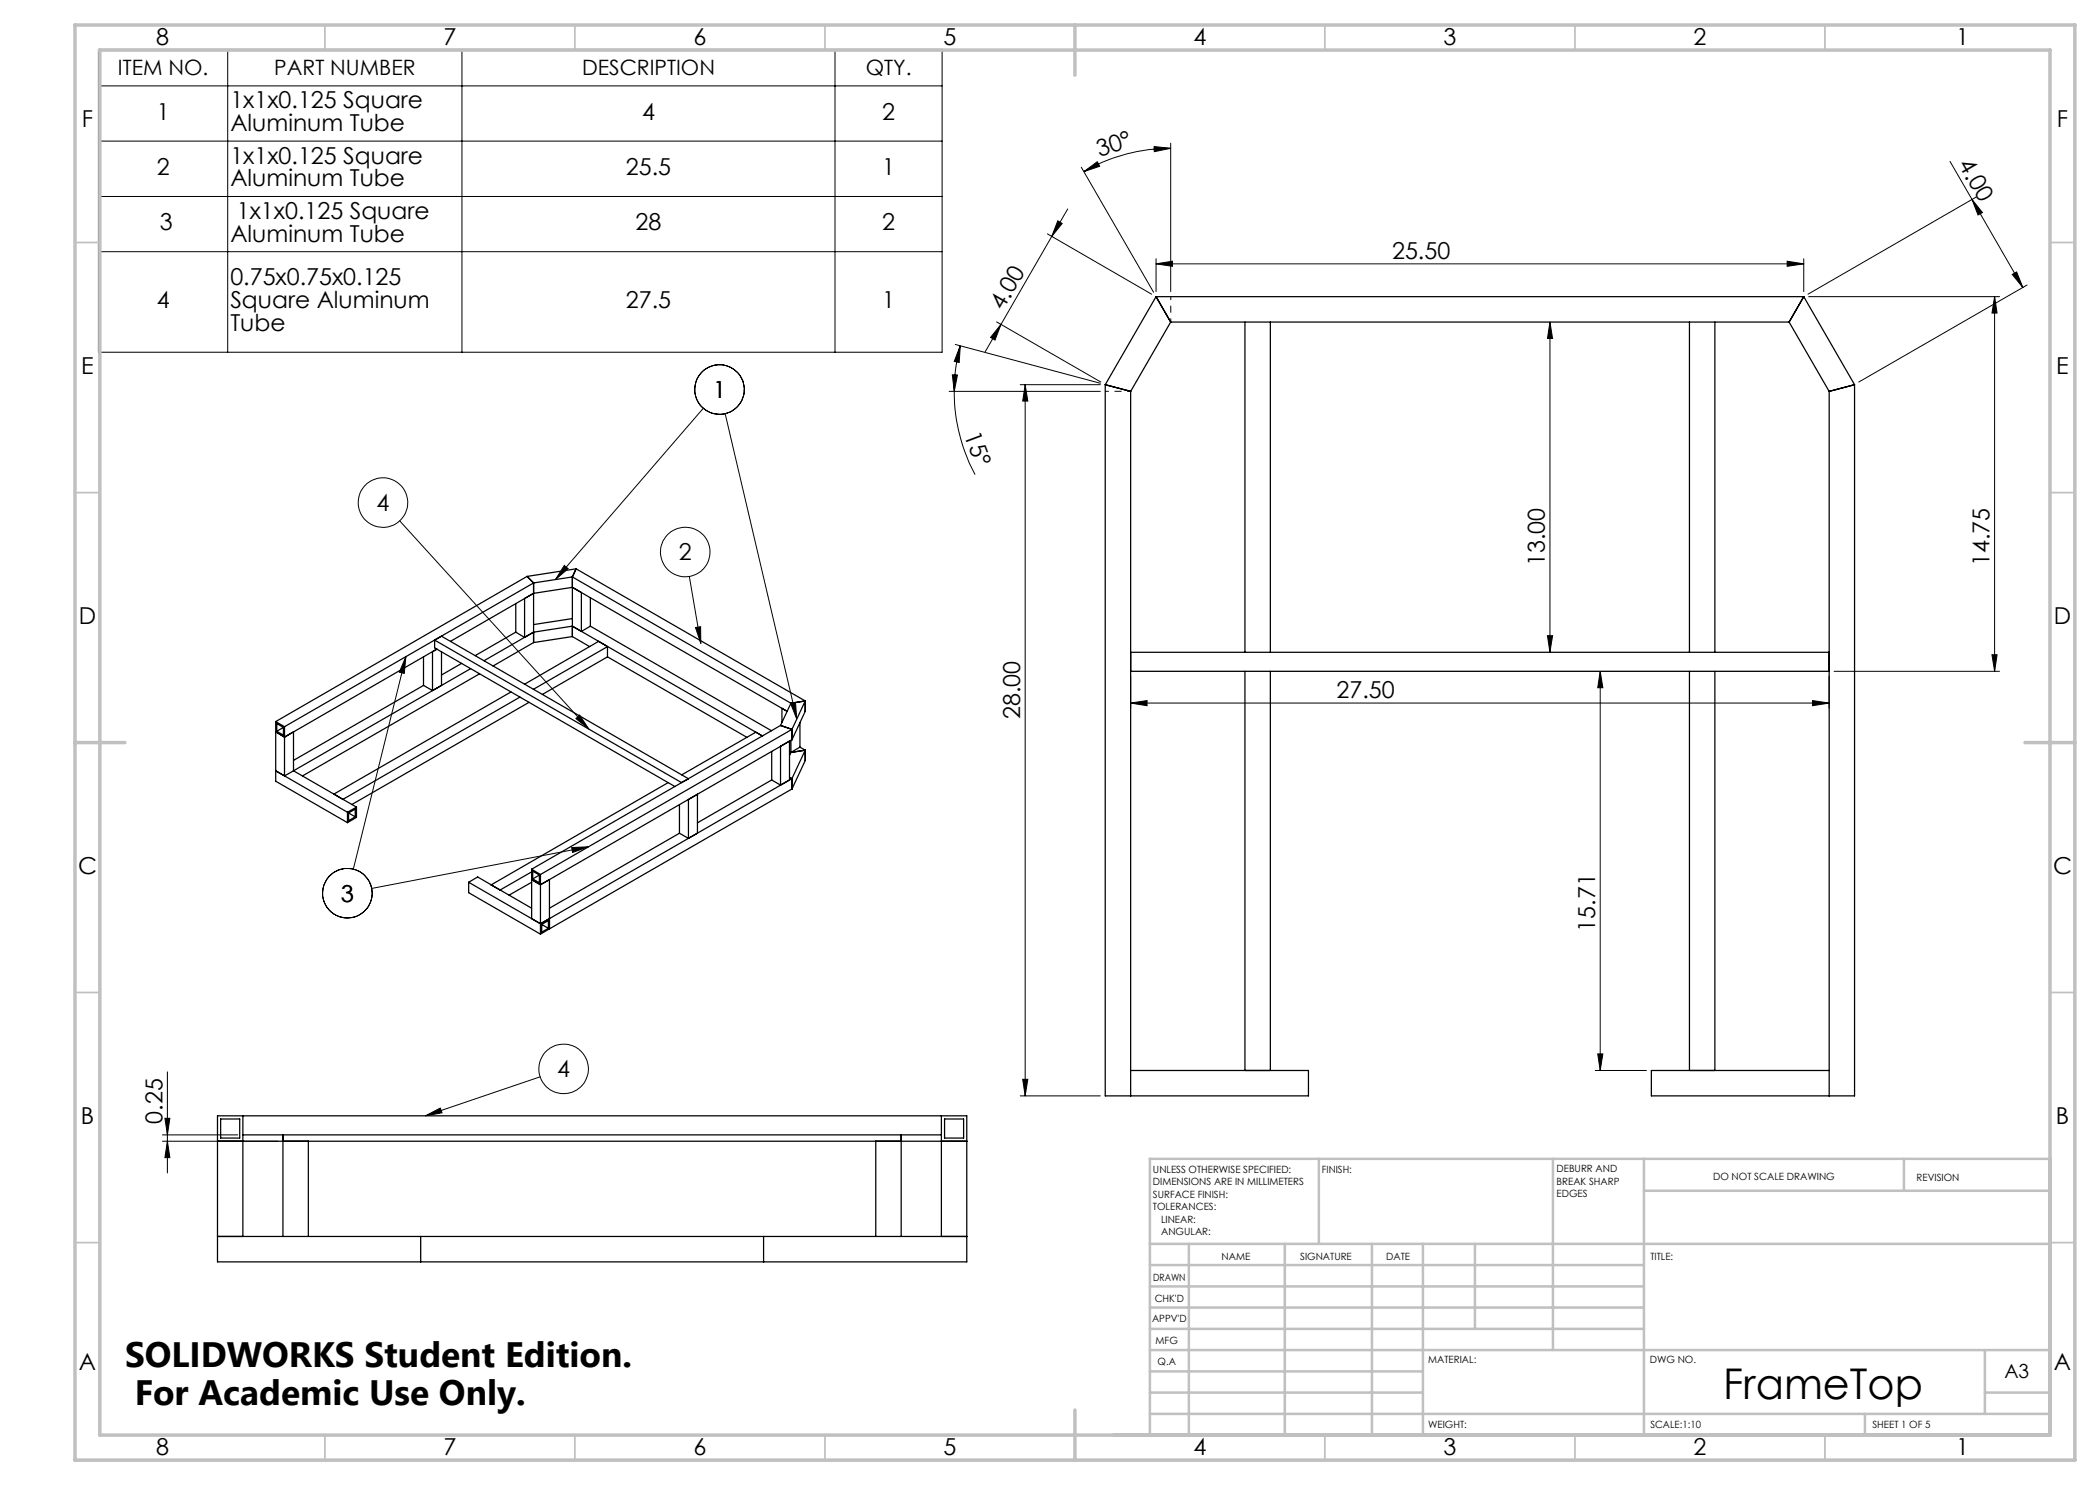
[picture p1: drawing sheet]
<svg xmlns="http://www.w3.org/2000/svg" width="420mm" height="297mm" viewBox="0 0 420 297" stroke-linecap="round" stroke-linejoin="round" font-family="sans-serif">
<g fill="none" stroke="#000" stroke-width=".2">
<path d="M19.7 9.9h168.7v60.5h-168.7zM19.7 17.2h168.7M45.5 9.9v60.5M92.4 9.9v60.5M167 9.9v60.5M19.7 28.2h168.7M19.7 39.3h168.7M216.3 33.4l14.4 25.1M216.8 34.3l2.7-2 .4 1zM230.8 29.3l3.3 .4-3.2 .6zM234.1 29.7a34.2 34.2 0 0 0-17.3 4.6M234.1 28.6v29.7"/>
<path d="M390 32.3l14.6 25.2M394.4 39.9l2.1 2.6-.9 .5zM395.3 39.4l-33.7 19.4M19.7 50.3h168.7M209.5 46.8l20.8 12M210.4 47.3l-13.4 23.1M211.6 44.2l.8 .5-2 2.6zM213.5 41.8l-3.1 5.5M231.2 52.8l3.3-.6v1.1zM231.2 51.7v6.6M231.2 52.8h129.6M357.4 52.2l3.4 .6-3.4 .5z"/>
<path d="M360.8 51.7v6.6M361.7 59.3h38.2M398.9 59.3l.5 3.3h-1zM398.9 59.3v75M402.4 54.9l.9-.5 1.3 3.1zM405.4 57l-33.6 19.4M189.8 78.3h30.3M190.5 75h1l-.6 3.3zM190.9 78.3a35.5 35.5 0 0 0 4.1 16.6M191.1 68.9l29 7.8M192.1 69.1l-.3 3.4-.9-.2zM192.1 69.1a33.6 33.6 0 0 0-1.2 9.2"/>
<path d="M199.3 64.4l20.9 12M200.2 64.9l-1.2 3.1-.9-.5zM204 76.9h16.1M205 76.9v142.3M205 76.9l.6 3.3h-1.1zM310 64.4l.5 3.3h-1zM310 64.4v66.1M140.7 81.7l-29.6 34.2M145 82.7l14.3 61.1M79.9 104.2l37.9 41.6M112.9 113.1l.7 .6-2.5 2.2zM137.9 115.3l2.3 13.4"/>
<path d="M81.2 131.3l-10.5 42.5M81.2 131.3l-.3 3.4-1-.3zM139.1 125.5l1-.2 .1 3.4zM226.1 135.3v6.3M309.5 127.1h1l-.5 3.4zM320 134.3v79.8M320 134.3l.6 3.2h-1.1zM365.8 135.3v6.3M366.8 134.3h33.1M398.4 130.9h1l-.5 3.4zM115.2 143.7l.7-.7 1.9 2.8zM158.1 140.7l1-.2 .2 3.3z"/>
<path d="M226.1 140.6l3.3-.5v1zM226.1 140.6h139.7M362.5 140.1l3.3 .5-3.3 .5zM114.3 169.5l3.4-.1-3.2 1.1zM117.7 169.4l-43.4 8.3M33.5 214.4v20.2M108 215.4l-22.9 7.8M204 219.2h16.1M204.5 215.9h1.1l-.6 3.3zM319.1 214.1h10.2M319.5 210.8h1.1l-.6 3.3zM32.5 228.2h23.1"/>
<path d="M32.5 227h15.1M33 223.7h1l-.5 3.3zM33.5 228.2l.5 3.3h-1zM85.1 223.2l3-1.6 .3 1z"/>
<circle cx="143.9" cy="77.9" r="5"/>
<circle cx="76.6" cy="100.5" r="5"/>
<circle cx="137.1" cy="110.4" r="4.9"/>
<circle cx="69.5" cy="178.6" r="5"/>
<circle cx="112.7" cy="213.8" r="5"/>
</g>
<path d="M226.1 78.3h-5M234.2 64.4v-5.1" fill="none" stroke="#000" stroke-width=".2" stroke-dasharray="15.2 1.3 1.3 1.3" stroke-dashoffset="14.6"/>
<g fill="none" stroke="#c0c0c0" stroke-width=".35">
<path d="M65 5v5M115 5v5M165 5v5M265 5v5M315 5v5M365 5v5M15 48.5h5M410 48.5h5M15 98.5h5M410 98.5h5M15 198.5h5M410 198.5h5"/>
<path d="M15 248.5h5M410 248.5h5M65 287v5M115 287v5M165 287v5M265 287v5M315 287v5M365 287v5"/>
</g>
<g fill="none" stroke="#c0c0c0" stroke-width=".5">
<path d="M263.8 231.8v17M310.6 231.8v38.2M328.8 231.8v55.2M328.8 238.2h81.2M380.8 231.8v6.4M410 231.8h-180v55.2M230 248.8h180M230 257.3h98.8M230 253h98.8M237.8 248.8v38.2M257 248.8v38.2M274.4 248.8v38.2"/>
<path d="M284.6 248.8v38.2M295 248.8v17M230 265.8h98.8M230 261.5h98.8M230 278.5h54.6M230 274.3h54.6M230 270h180M397 278.5h13M397 270v12.8M230 282.8h180M373 282.8v4.2"/>
</g>
<path d="M15 5h400v287h-400zM20 10h390v277h-390zM215 5v10M15 148.5h10M405 148.5h10M215 282v10" fill="none" stroke="#c0c0c0" stroke-width=".7"/>
<g fill="#000">
<path d="M230.8 29.3l3.3 .4-3.2 .6zM216.8 34.3l2.7-2 .4 1z"/>
<path d="M394.4 39.9l2.1 2.6-.9 .5zM402.4 54.9l.9-.5 1.3 3.1z"/>
<path d="M211.6 44.2l.8 .5-2 2.6zM200.2 64.9l-1.2 3.1-.9-.5z"/>
<path d="M357.4 52.2l3.4 .6-3.4 .5zM231.2 52.8l3.3-.6v1.1z"/>
<path d="M192.1 69.1l-.3 3.4-.9-.2zM190.5 75h1l-.6 3.3z"/>
<path d="M205 76.9l.6 3.3h-1.1zM204.5 215.9h1.1l-.6 3.3zM398.9 59.3l.5 3.3h-1zM398.4 130.9h1l-.5 3.4zM320 134.3l.6 3.2h-1.1zM319.5 210.8h1.1l-.6 3.3z"/>
<path d="M81.2 131.3l-.3 3.4-1-.3zM112.9 113.1l.7 .6-2.5 2.2zM158.1 140.7l1-.2 .2 3.3zM139.1 125.5l1-.2 .1 3.4zM114.3 169.5l3.4-.1-3.2 1.1zM115.2 143.7l.7-.7 1.9 2.8zM85.1 223.2l3-1.6 .3 1z"/>
<path d="M309.5 127.1h1l-.5 3.4zM310 64.4l.5 3.3h-1z"/>
<path d="M226.1 140.6l3.3-.5v1zM362.5 140.1l3.3 .5-3.3 .5z"/>
<path d="M33.5 228.2l.5 3.3h-1zM33 223.7h1l-.5 3.3z"/>
</g>
<g fill="none" stroke="#000" stroke-width=".25">
<path d="M231.2 59.3l2.9 5.1M231.2 59.3h129.6M231.2 59.3l-10.1 17.6M360.8 59.3l-3 5.1M360.8 59.3l10.1 17.6M221.1 76.9v142.3h40.6v-5.1h-35.6M221.1 76.9l5 1.4M226.1 78.3v140.9M234.1 64.4h123.7M234.1 64.4l-8 13.9M249 64.4v66.1M254.1 64.4v66.1"/>
<path d="M337.9 64.4v66.1M343 64.4v66.1M357.8 64.4l8 13.9M365.8 78.3v140.9M370.9 76.9v142.3h-40.6v-5.1h35.5M370.9 76.9l-5.1 1.4M105.4 115.3l-50.3 29M105.4 115.3l1.3 1.3M106.7 116.6v11.9M106.7 118.7l-1.8 1v7.8M106.7 116.6l-49.8 28.7M106.7 118.7l-16.6 9.6"/>
<path d="M114.5 117.5l42.9 24.8-1-.6v2.8M114.5 117.5l1.8 1v7.8M114.5 115.4v11.9M114.5 115.4l43.7 25.2M114.5 115.4l-7.8 1.2M114.5 117.5l-7.8 1.2M115.2 113.8l-.7 1.6M115.2 113.8l45.8 26.4M115.2 113.8l-9.8 1.5M118.1 119.6v5.6M84.7 137.1l1.8 1M84.7 131.4v5.7"/>
<path d="M84.7 137.1l-26 15M86.5 138.1v-7.8l.9-.5-30.5 17.6M86.9 128l1.4-.8 49.4 28.5-1.4 .8zM86.9 128v1.6l48.1 27.7M88.3 130.3v6.8l-1.8 1M92.3 132.7l-4 2.3M94.1 133.7l-35.4 20.5M95.9 134.8l-35.4 20.4M102.2 138.4l-35.4 20.4 1.8 1.1 35.4-20.5M103.2 126.4l1.7 1.1M103.2 120.8v5.6M103.2 126.4l-8.2 4.7"/>
<path d="M106.7 126.4l-1.8 1.1M106.7 126.4l-9.9 5.7M106.7 128.5l-8.1 4.7M114.5 125.2l1.8 1.1M114.5 125.2l38 22M114.5 127.3l3.4 2M114.5 123.7l-7.8 1.2M114.5 125.2l-7.8 1.2M114.5 127.3l-7.8 1.2M118.1 125.2l-1.8 1.1M118.1 125.2l36.2 21M121.5 129.3l-1.8-1-14.8 8.5"/>
<path d="M121.5 129.3l-14.8 8.6M121.5 129.3v2.1M121.5 131.4l-13 7.5M121.5 131.4l27.9 16.1M226.1 134.3h139.7M226.1 130.5h139.7M249 134.3v79.8M254.1 134.3v79.8M337.9 134.3v79.8M343 134.3v79.8M55.1 146.4l1.8 1M55.1 154.2l14.4 8.3"/>
<path d="M55.1 144.3v11.9l14.4 8.3M55.1 144.3l1.8 1M56.7 145.5l-1.3-.8v1.6M56.7 145.5v1.5l-1.3-.7M56.7 145.5l-1.3 .8M56.9 147.4l1.8-1v7.8M56.9 145.3v9.9l1.8-1M58.7 154.2l12.6 7.2M105.8 140.5l-35.4 20.4M133.6 156.5l-35.4 20.5 1.8 1 6.3-3.6M137.7 159.9l1.8-1v7.7l-1.8 1.1zM151.2 146.4l-14.9 8.6"/>
<path d="M154.3 150.3v5.7M154.3 156l1.8 1M154.3 156l-14.8 8.6M156.1 149.3l1.8-1.1v7.8l-1.8 1zM156.1 145.1l-49.8 28.7M156.1 145.1l2.3 .8M157.9 150.3l.3 .2M157.9 155.5l.5 .2M158.2 148.1v2.4M158.2 150.5l-.3 .6M158.2 140.6l-2.1 4.5M158.4 155.7l-50.3 29"/>
<path d="M158.4 145.9v2.1M158.4 155.7v2.1M158.4 157.8l-48.5 28M158.4 145.9l-50.3 29M158.4 148l-50.3 28.9M160 144.5v4.9M160 149.4l-1.8 1.1M160 149.4l1 .6M161 140.2l-2.8 .4M161 140.2v2.1l-2.6 5.7M161 150v2.1l-2.6 5.7M161 150l-2.8 .5"/>
<path d="M161 150l-2.6 5.7M161 140.2l-2.6 5.7M69.5 162.5v2M69.7 162.6l1.3 .8M69.7 162.6l1.3-.8v1.6M69.7 162.6v1.5l1.3-.7M71.3 161.4l-1.8 1.1M71.3 161.4v2.1l-1.8 1M93.7 176.5l14.4 8.2M93.7 176.5v2l14.4 8.3M93.7 176.5l1.8-1.1 10.8 6.2M106.3 173.8v9.9l1.8 1"/>
<path d="M106.3 175.9l1.8 1M106.3 176.5l-4.5 2.5M106.3 173.8l1.8 1.1M107.9 175v1.6l-1.4-.8M107.9 175l-1.4-.8v1.6M107.9 175l-1.4 .8M108.1 176.9l1.8-1v9.9M108.1 174.9v11.9M135.9 166.6l1.8 1.1M135.9 160.9v5.7M135.9 166.6l-26 15M108.3 184.9l1.4 .8"/>
<path d="M108.3 184.9l1.4-.8v1.6M108.3 184.9v1.5l1.4-.7M109.9 185.8l-1.8 1M43.5 223.2h149.9v29.2h-149.9zM43.5 228.2h149.9M44.1 223.8h3.8v3.8h-3.8zM48.6 227h139.7M48.6 223.2v24.1M56.6 227v20.3M61.7 228.2v19.1M175.2 228.2v19.1M180.2 227v20.3"/>
<path d="M188.3 223.2v24.1M188.9 223.8h3.8v3.8h-3.8zM43.5 247.3h149.9M84.1 247.3v5.1M152.7 247.3v5.1"/>
</g>
<text font-size="8.5" x="344.6" y="279.7">FrameTop</text>
<g font-size="7.1">
<text x="25" y="273.3">SOLIDWORKS Student Edition.</text>
<text x="26.9" y="281">For Academic Use Only.</text>
</g>
<g font-size="4.7">
<text x="31.2" y="9">8</text>
<text x="88.7" y="9">7</text>
<text x="138.7" y="9">6</text>
<text x="188.7" y="9">5</text>
<text x="238.7" y="9">4</text>
<text x="288.7" y="9">3</text>
<text x="338.7" y="9">2</text>
<text x="391.2" y="9">1</text>
<text x="31.3" y="23.9">1</text>
<text x="46.1" y="21.7">1x1x0.125 Square</text>
<text x="128.4" y="23.9">4</text>
<text x="176.4" y="23.9">2</text>
<text x="16.4" y="25.5">F</text>
<text x="46.1" y="26.2">Aluminum Tube</text>
<text x="411.4" y="25.5">F</text>
<text x="31.3" y="35">2</text>
<text x="46.1" y="32.7">1x1x0.125 Square</text>
<text x="125.2" y="35">25.5</text>
<text x="176.4" y="35">1</text>
<text x="219.9" y="31.4" transform="rotate(-18 219.9 31.4)">30°</text>
<text x="391.5" y="32.9" transform="rotate(60 391.5 32.9)">4.00</text>
<text x="46.1" y="37.3">Aluminum Tube</text>
<text x="32" y="46">3</text>
<text x="47.4" y="43.8">1x1x0.125 Square</text>
<text x="127.1" y="46">28</text>
<text x="176.4" y="46">2</text>
<text x="46.1" y="48.3">Aluminum Tube</text>
<text x="278.4" y="51.7">25.50</text>
<text x="46.1" y="57.1">0.75x0.75x0.125</text>
<text x="31.3" y="61.6">4</text>
<text x="46.1" y="61.6">Square Aluminum</text>
<text x="125.2" y="61.6">27.5</text>
<text x="176.4" y="61.6">1</text>
<text x="200.6" y="62.2" transform="rotate(-60 200.6 62.2)">4.00</text>
<text x="46.1" y="66.1">Tube</text>
<text x="16.3" y="74.7">E</text>
<text x="411.2" y="74.7">E</text>
<text x="142.6" y="79.6">1</text>
<text x="192.8" y="86.9" transform="rotate(70 192.8 86.9)">15°</text>
<text x="75.3" y="102.2">4</text>
<text x="135.8" y="112.1">2</text>
<text x="309" y="113.2" transform="rotate(-90 309 113.2)">13.00</text>
<text x="397.9" y="113.2" transform="rotate(-90 397.9 113.2)">14.75</text>
<text x="15.8" y="124.7">D</text>
<text x="410.8" y="124.7">D</text>
<text x="204.1" y="143.8" transform="rotate(-90 204.1 143.8)">28.00</text>
<text x="267.3" y="139.6">27.50</text>
<text x="15.6" y="174.7">C</text>
<text x="410.6" y="174.7">C</text>
<text x="68.2" y="180.3">3</text>
<text x="319.1" y="186.3" transform="rotate(-90 319.1 186.3)">15.71</text>
<text x="111.4" y="215.5">4</text>
<text x="16.2" y="224.7">B</text>
<text x="32.5" y="224.7" transform="rotate(-90 32.5 224.7)">0.25</text>
<text x="411.2" y="224.7">B</text>
<text x="15.8" y="274">A</text>
<text x="410.8" y="274">A</text>
<text x="31.2" y="291">8</text>
<text x="88.7" y="291">7</text>
<text x="138.7" y="291">6</text>
<text x="188.7" y="291">5</text>
<text x="238.7" y="291">4</text>
<text x="288.7" y="291">3</text>
<text x="338.7" y="291">2</text>
<text x="391.2" y="291">1</text>
</g>
<g font-size="4.2">
<text x="23.6" y="15">ITEM NO.</text>
<text x="54.9" y="15">PART NUMBER</text>
<text x="116.4" y="15">DESCRIPTION</text>
<text x="173.2" y="15">QTY.</text>
</g>
<text font-size="3.9" x="400.9" y="275.5">A3</text>
<g font-size="2">
<text x="230.6" y="234.6">UNLESS OTHERWISE SPECIFIED:</text>
<text x="230.6" y="237.1">DIMENSIONS ARE IN MILLIMETERS</text>
<text x="230.6" y="239.6">SURFACE FINISH:</text>
<text x="264.4" y="234.6">FINISH:</text>
<text x="311.3" y="234.5">DEBURR AND</text>
<text x="311.3" y="237">BREAK SHARP</text>
<text x="311.3" y="239.5">EDGES</text>
<text x="342.6" y="236">DO NOT SCALE DRAWING</text>
<text x="383.3" y="236.2">REVISION</text>
<text x="230.6" y="242.1">TOLERANCES:</text>
<text x="232.2" y="244.6">LINEAR:</text>
<text x="232.2" y="247.1">ANGULAR:</text>
<text x="244.3" y="252">NAME</text>
<text x="260" y="251.9">SIGNATURE</text>
<text x="277.2" y="251.9">DATE</text>
<text x="330.1" y="251.9">TITLE:</text>
<text x="230.6" y="256.1">DRAWN</text>
<text x="230.9" y="260.3">CHK'D</text>
<text x="230.4" y="264.4">APPV'D</text>
<text x="231.1" y="268.8">MFG</text>
<text x="231.5" y="273">Q.A</text>
<text x="285.6" y="272.5">MATERIAL:</text>
<text x="330" y="272.5">DWG NO.</text>
<text x="285.6" y="285.5">WEIGHT:</text>
<text x="330.1" y="285.6">SCALE:1:10</text>
<text x="374.5" y="285.6">SHEET 1 OF 5</text>
</g>
</svg>
